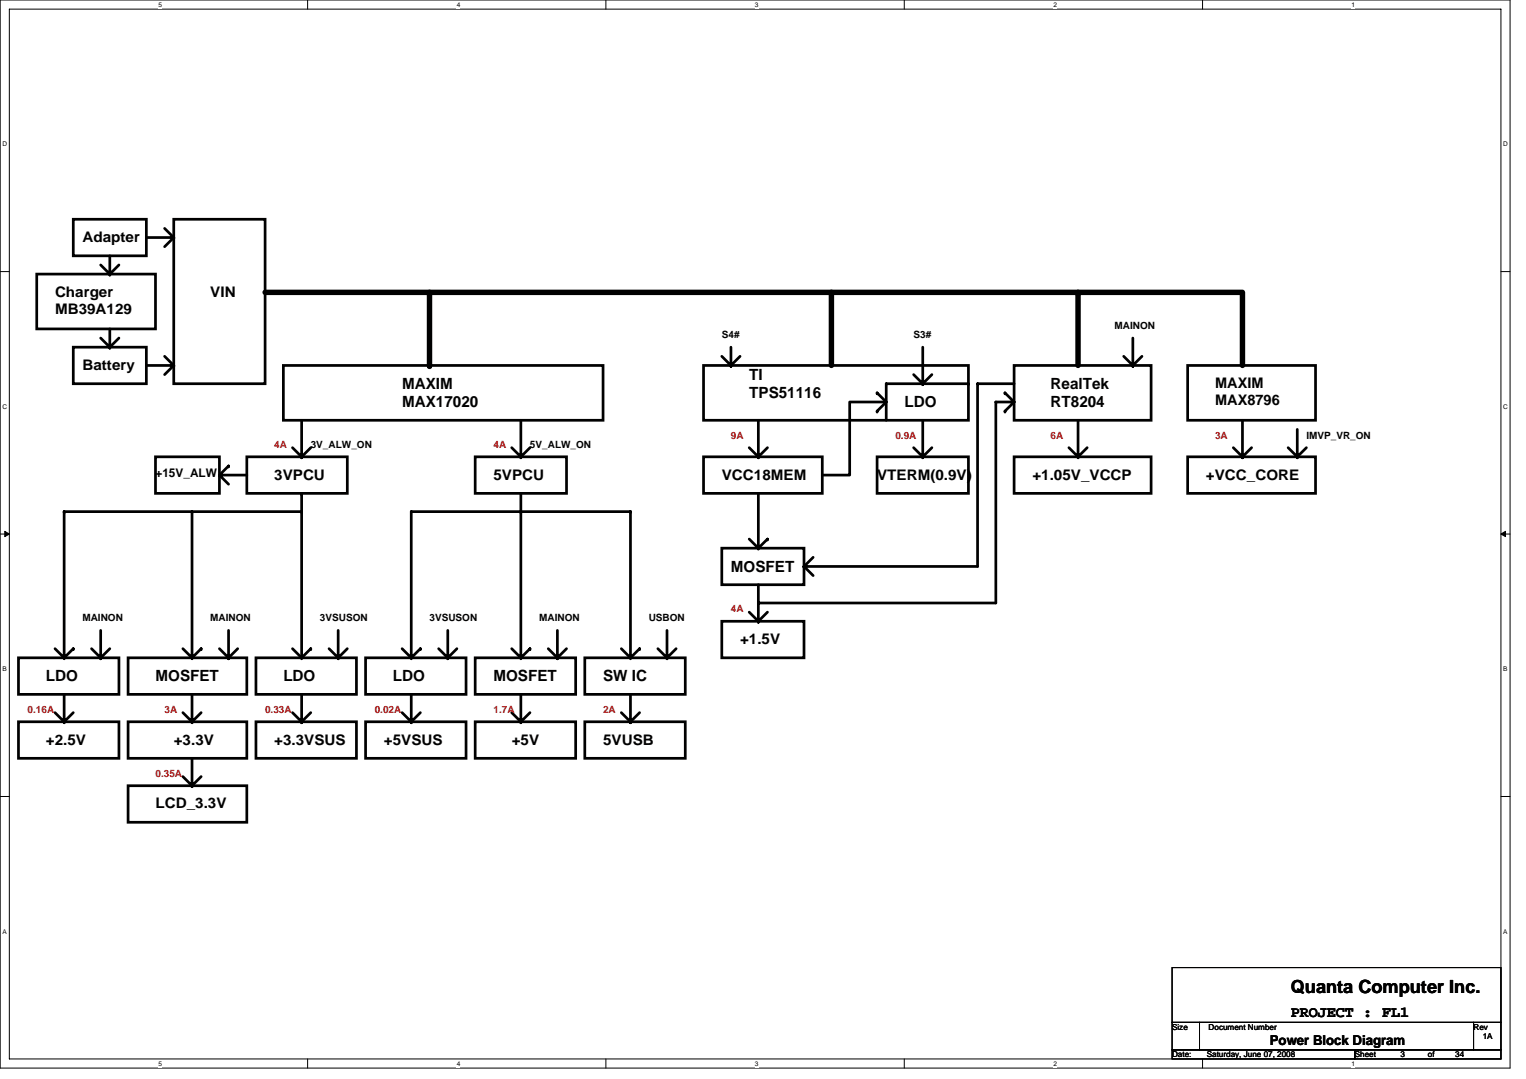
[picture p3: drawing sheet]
<svg xmlns="http://www.w3.org/2000/svg" width="297mm" height="210mm" viewBox="0 0 297 210" stroke-linecap="round" stroke-linejoin="round" font-family="sans-serif">
<path d="M0 0h293.9v207.9h-293.9zM1.8 1.8h290.4v204.3h-290.4z" fill="none" stroke="#000" stroke-width=".19"/>
<g fill="#fff">
<path d="M30.8 .2h.7v1.4h-.7z"/>
<path d="M30.8 206.3h.7v1.4h-.7z"/>
</g>
<path d="M59.9 0v1.8M59.9 206.1v1.8" fill="none" stroke="#000" stroke-width=".19"/>
<g fill="#fff">
<path d="M88.9 .2h.7v1.4h-.7z"/>
<path d="M88.9 206.3h.7v1.4h-.7z"/>
</g>
<path d="M117.9 0v1.8M117.9 206.1v1.8" fill="none" stroke="#000" stroke-width=".19"/>
<g fill="#fff">
<path d="M147 .2h.7v1.4h-.7z"/>
<path d="M147 206.3h.7v1.4h-.7z"/>
</g>
<path d="M176 0v1.8M176 206.1v1.8" fill="none" stroke="#000" stroke-width=".19"/>
<g fill="#fff">
<path d="M205 .2h.7v1.4h-.7z"/>
<path d="M205 206.3h.7v1.4h-.7z"/>
</g>
<path d="M234.1 0v1.8M234.1 206.1v1.8" fill="none" stroke="#000" stroke-width=".19"/>
<g fill="#fff">
<path d="M263.1 .2h.7v1.4h-.7z"/>
<path d="M263.1 206.3h.7v1.4h-.7z"/>
<path d="M.5 27.3h.9v1.4h-.9z"/>
<path d="M292.6 27.3h.9v1.4h-.9z"/>
<path d="M.5 78.4h.9v1.4h-.9z"/>
<path d="M292.6 78.4h.9v1.4h-.9z"/>
</g>
<path d="M0 52.9h1.8M292.2 52.9h1.7" fill="none" stroke="#000" stroke-width=".19"/>
<g fill="#fff">
<path d="M.5 129.5h.8v1.4h-.8z"/>
<path d="M292.6 129.5h.9v1.4h-.9z"/>
</g>
<path d="M0 103.9h1.8M292.2 103.9h1.7" fill="none" stroke="#000" stroke-width=".19"/>
<path d="M.9 103.4l.9 .5-.9 .5zM292.2 103.9l.8-.5v1z" fill="#000" stroke="#000" stroke-width=".19"/>
<g fill="#fff">
<path d="M.5 180.5h.8v1.4h-.8z"/>
<path d="M292.6 180.5h.9v1.4h-.9z"/>
</g>
<path d="M0 155h1.8M292.2 155h1.7M228.2 188.3h64v10.7h-64zM228.2 199h5.3v5.3h-5.3zM233.5 199h53.3v5.3h-53.3zM286.8 199h5.4v5.3h-5.4zM228.2 204.3h35.5v1.8h-35.5zM263.7 204.3h28.5v1.8h-28.5z" fill="none" stroke="#000" stroke-width=".19"/>
<g fill="none" stroke="#000" stroke-width=".53">
<path d="M7.2 53.3h23.1v10.7h-23.1zM14.3 42.7h14.2v7.1h-14.2zM19.6 51.6l1.8 1.7M21.4 53.3h.1M21.4 49.8v3.5M23.2 51.6l-1.8 1.7M28.5 46.2h5.3M32 44.4l1.8 1.8M33.8 42.7h17.8v32h-17.8zM33.8 46.2h.1M33.8 46.2l-1.8 1.8M14.3 67.6h14.2v7.1h-14.2z"/>
<path d="M19.6 65.8l1.8 1.8M21.4 64v3.6M21.4 67.6h.1M23.2 65.8l-1.8 1.8M28.5 71.1h5.3M32 69.3l1.8 1.8M33.8 71.1h.1M33.8 71.1l-1.8 1.8M55.2 71.1h62.2v10.7h-62.2zM136.9 71.1h51.6v10.7h-51.6zM140.5 69.3l1.8 1.8M142.3 67.6v3.5"/>
<path d="M142.3 71.1h.1M144.1 69.3l-1.8 1.8M170.7 76.5h.1M170.7 76.5l1.8 1.7M172.5 78.2h-7.1v14.3h-5.3M172.5 78.2l-1.8 1.8M177.8 72.9l1.8 1.8M179.6 67.6v7.1M179.6 74.7h.1M181.4 72.9l-1.8 1.8M188.5 74.7h-16v7.1M188.5 74.7h.1"/>
<path d="M195.6 76.5h.1M195.6 76.5l1.8 1.7M197.4 71.1h26.7v10.7h-26.7zM197.4 74.7h-7.1v35.5h-33.8M197.4 78.2h-3.6v39.1h-46.2M197.4 78.2l-1.8 1.8M218.7 69.3l1.8 1.8M220.5 65.8v5.3M220.5 71.1h.1M222.3 69.3l-1.8 1.8M231.2 71.1h24.9v10.7h-24.9zM12.5 99.6h.1"/>
<path d="M12.5 99.6h46.2M12.5 99.6v28.4M30.3 88.9h12.4v7.1h-12.4zM37.4 99.6v28.4M37.4 99.6h.1M42.7 92.5h5.3M42.7 92.5h.1M42.7 92.5l1.8 1.7M44.5 90.7h.1M44.5 90.7l-1.8 1.8M48 88.9h19.6v7.1h-19.6zM56.9 87.1l1.8 1.8"/>
<path d="M58.7 81.8v7.1M58.7 88.9h.1M58.7 96h.1M58.7 99.6h.1M58.7 96v32M60.5 87.1l-1.8 1.8M92.5 88.9h17.8v7.1h-17.8zM99.6 87.1l1.8 1.8M101.4 99.6v28.4M101.4 99.6h.1M101.4 81.8v7.1M101.4 88.9h.1"/>
<path d="M101.4 96v3.6M103.2 87.1l-1.8 1.8M122.7 99.6h-42.7v28.4M122.7 99.6v28.4M122.7 99.6h.1M136.9 88.9h23.2v7.1h-23.2zM145.8 87.1l1.8 1.8M147.6 96v10.7M147.6 81.8v7.1M147.6 88.9h.1M149.4 87.1l-1.8 1.8M170.7 80h.1"/>
<path d="M170.7 88.9h17.8v7.1h-17.8zM177.8 87.1l1.8 1.8M179.6 81.8v7.1M179.6 88.9h.1M181.4 87.1l-1.8 1.8M195.6 80h.1M197.4 88.9h26.7v7.1h-26.7zM208.1 87.1l1.7 1.8M209.8 81.8v7.1M209.8 88.9h.1M211.6 87.1l-1.8 1.8M231.2 88.9h24.9v7.1h-24.9z"/>
<path d="M240.1 87.1l1.7 1.8M241.8 81.8v7.1M241.8 88.9h.1M243.6 87.1l-1.8 1.8M250.7 87.1l1.8 1.8M252.5 83.6v5.3M252.5 88.9h.1M254.3 87.1l-1.8 1.8M140.5 106.7h16v7.1h-16zM145.8 104.9l1.8 1.8M145.8 119.1l1.8 1.8M147.6 106.7h.1"/>
<path d="M147.6 113.8v7.1M149.4 104.9h.1M149.4 104.9l-1.8 1.8M149.4 119.1l-1.8 1.8M156.5 110.2h.1M156.5 110.2l1.8 1.8M158.3 108.5l-1.8 1.7M3.6 128h19.6v7.1h-19.6zM10.7 126.2l1.8 1.8M10.7 138.7l1.8 1.8M12.5 128h.1M12.5 135.1v5.4"/>
<path d="M14.3 126.2h.1M14.3 138.7l-1.8 1.8M14.3 126.2l-1.8 1.8M17.8 126.2l1.8 1.8M19.6 122.7v5.3M19.6 128h.1M21.4 126.2l-1.8 1.8M24.9 128h23.1v7.1h-23.1zM35.6 126.2l1.8 1.8M35.6 138.7l1.8 1.8M37.4 128h.1M37.4 135.1v5.4"/>
<path d="M39.2 126.2h.1M39.2 138.7l-1.8 1.8M39.2 126.2l-1.8 1.8M42.7 126.2l1.8 1.8M44.5 122.7v5.3M44.5 128h.1M46.3 126.2l-1.8 1.8M49.8 128h19.6v7.1h-19.6zM56.9 126.2l1.8 1.8M56.9 138.7l1.8 1.8M58.7 128h.1M58.7 135.1v5.4"/>
<path d="M60.5 126.2h.1M60.5 138.7l-1.8 1.8M60.5 126.2l-1.8 1.8M64 126.2l1.8 1.8M65.8 122.7v5.3M65.8 128h.1M67.6 126.2l-1.8 1.8M71.2 128h19.5v7.1h-19.5zM78.3 126.2l1.7 1.8M78.3 138.7l1.7 1.8M80 128h.1M80 135.1v5.4"/>
<path d="M81.8 126.2h.1M81.8 138.7l-1.8 1.8M81.8 126.2l-1.8 1.8M85.4 126.2l1.8 1.8M87.2 122.7v5.3M87.2 128h.1M88.9 126.2l-1.7 1.8M92.5 128h19.6v7.1h-19.6zM99.6 126.2l1.8 1.8M99.6 138.7l1.8 1.8M101.4 128h.1M101.4 135.1v5.4"/>
<path d="M103.2 126.2h.1M103.2 138.7l-1.8 1.8M103.2 126.2l-1.8 1.8M106.7 126.2l1.8 1.8M108.5 122.7v5.3M108.5 128h.1M110.3 126.2l-1.8 1.8M113.8 128h19.6v7.1h-19.6zM120.9 126.2l1.8 1.8M120.9 138.7l1.8 1.8M122.7 128h.1M122.7 135.1v5.4"/>
<path d="M124.5 126.2h.1M124.5 138.7l-1.8 1.8M124.5 126.2l-1.8 1.8M128.1 126.2l1.7 1.8M129.8 122.7v5.3M129.8 128h.1M131.6 126.2l-1.8 1.8M140.5 120.9h16v7.1h-16zM147.6 120.9h.1M3.6 140.5h19.6v7.1h-19.6zM12.5 140.5h.1M24.9 140.5h23.1v7.1h-23.1z"/>
<path d="M24.9 152.9h23.1v7.1h-23.1zM35.6 151.1l1.8 1.8M37.4 140.5h.1M37.4 147.6v5.3M37.4 152.9h.1M39.2 151.1l-1.8 1.8M49.8 140.5h19.6v7.1h-19.6zM58.7 140.5h.1M71.2 140.5h19.5v7.1h-19.5zM80 140.5h.1M92.5 140.5h19.6v7.1h-19.6zM101.4 140.5h.1"/>
<path d="M113.8 140.5h19.6v7.1h-19.6zM122.7 140.5h.1"/>
</g>
<path d="M51.6 56.9h190.2v14.2M83.6 56.9v14.2M161.8 56.9v14.2M209.8 56.9v14.2M83.6 71.1h.1" fill="none" stroke="#000" stroke-width="1.1"/>
<text font-size="3.5" x="251.3" y="193.3">Quanta Computer Inc.</text>
<g font-size="3">
<text x="78.3" y="75.7">MAXIM</text>
<text x="145.8" y="73.9">TI</text>
<text x="145.8" y="77.5">TPS51116</text>
<text x="204.5" y="75.7">RealTek</text>
<text x="78.3" y="79.3">MAX17020</text>
<text x="176.1" y="79.2">LDO</text>
<text x="204.5" y="79.3">RT8204</text>
<text x="142.3" y="111.3">MOSFET</text>
<text x="8.9" y="132.6">LDO</text>
<text x="30.3" y="132.6">MOSFET</text>
<text x="55.2" y="132.6">LDO</text>
<text x="76.5" y="132.6">LDO</text>
<text x="96.1" y="132.6">MOSFET</text>
<text x="117.4" y="132.6">SW IC</text>
<text x="251.3" y="197.9">PROJECT : FL1</text>
</g>
<g font-size="2.8">
<text x="16" y="47.1">Adapter</text>
<text x="10.7" y="57.8">Charger</text>
<text x="40.9" y="57.8">VIN</text>
<text x="10.7" y="61.1">MB39A129</text>
<text x="16" y="72">Battery</text>
<text x="236.5" y="75.5">MAXIM</text>
<text x="236.5" y="78.9">MAX8796</text>
<text x="53.4" y="93.3">3VPCU</text>
<text x="96" y="93.3">5VPCU</text>
<text x="140.5" y="93.3">VCC18MEM</text>
<text x="170.7" y="93.3">VTERM(0.9V)</text>
<text x="201" y="93.3">+1.05V_VCCP</text>
<text x="234.7" y="93.3">+VCC_CORE</text>
<text x="144.1" y="125.3">+1.5V</text>
<text x="8.9" y="144.9">+2.5V</text>
<text x="33.8" y="144.9">+3.3V</text>
<text x="53.4" y="144.9">+3.3VSUS</text>
<text x="74.7" y="144.9">+5VSUS</text>
<text x="99.6" y="144.9">+5V</text>
<text x="117.4" y="144.9">5VUSB</text>
<text x="30.3" y="157.3">LCD_3.3V</text>
</g>
<text font-size="2.6" x="247.2" y="203.4">Power Block Diagram</text>
<text font-size="2.3" x="30.3" y="92.8">+15V_ALW</text>
<g font-size="1.9">
<text x="140.5" y="65.8">S4#</text>
<text x="177.8" y="65.8">S3#</text>
<text x="217" y="64.1">MAINON</text>
<text x="60.5" y="87.2">3V_ALW_ON</text>
<text x="103.2" y="87.2">5V_ALW_ON</text>
<text x="254.3" y="85.4">IMVP_VR_ON</text>
<text x="16" y="120.9">MAINON</text>
<text x="40.9" y="120.9">MAINON</text>
<text x="62.3" y="120.9">3VSUSON</text>
<text x="83.6" y="120.9">3VSUSON</text>
<text x="104.9" y="120.9">MAINON</text>
<text x="126.3" y="120.9">USBON</text>
</g>
<g font-size="1.9" fill="#f00">
<text x="53.4" y="87.2">4A</text>
<text x="96.1" y="87.2">4A</text>
<text x="142.3" y="85.4">9A</text>
<text x="174.3" y="85.4">0.9A</text>
<text x="204.5" y="85.4">6A</text>
<text x="236.5" y="85.4">3A</text>
<text x="142.3" y="119.2">4A</text>
<text x="5.4" y="138.7">0.16A</text>
<text x="32" y="138.7">3A</text>
<text x="51.6" y="138.7">0.33A</text>
<text x="72.9" y="138.7">0.02A</text>
<text x="96.1" y="138.7">1.7A</text>
<text x="117.4" y="138.7">2A</text>
<text x="30.3" y="151.2">0.35A</text>
</g>
<g font-size="1.6">
<text x="228.2" y="200.4">Size</text>
<text x="235.3" y="200.4">Document Number</text>
<text x="286.8" y="200.4">Rev</text>
<text x="288.6" y="202.2">1A</text>
<text x="228.2" y="205.7">Date:</text>
<text x="234.9" y="205.7">Saturday, June 07, 2008</text>
<text x="263.7" y="205.7">Sheet</text>
<text x="272.6" y="205.7">3</text>
<text x="277.9" y="205.7">of</text>
<text x="283.3" y="205.7">34</text>
</g>
<g font-size="1.3">
<text x="30.8" y="1.3">5</text>
<text x="88.9" y="1.3">4</text>
<text x="147" y="1.3">3</text>
<text x="205" y="1.3">2</text>
<text x="263.1" y="1.3">1</text>
<text x=".5" y="28.4">D</text>
<text x="292.6" y="28.4">D</text>
<text x=".5" y="79.5">C</text>
<text x="292.6" y="79.5">C</text>
<text x=".5" y="130.6">B</text>
<text x="292.6" y="130.6">B</text>
<text x=".5" y="181.7">A</text>
<text x="292.6" y="181.7">A</text>
<text x="30.8" y="207.4">5</text>
<text x="88.9" y="207.4">4</text>
<text x="147" y="207.4">3</text>
<text x="205" y="207.4">2</text>
<text x="263.1" y="207.4">1</text>
</g>
</svg>
